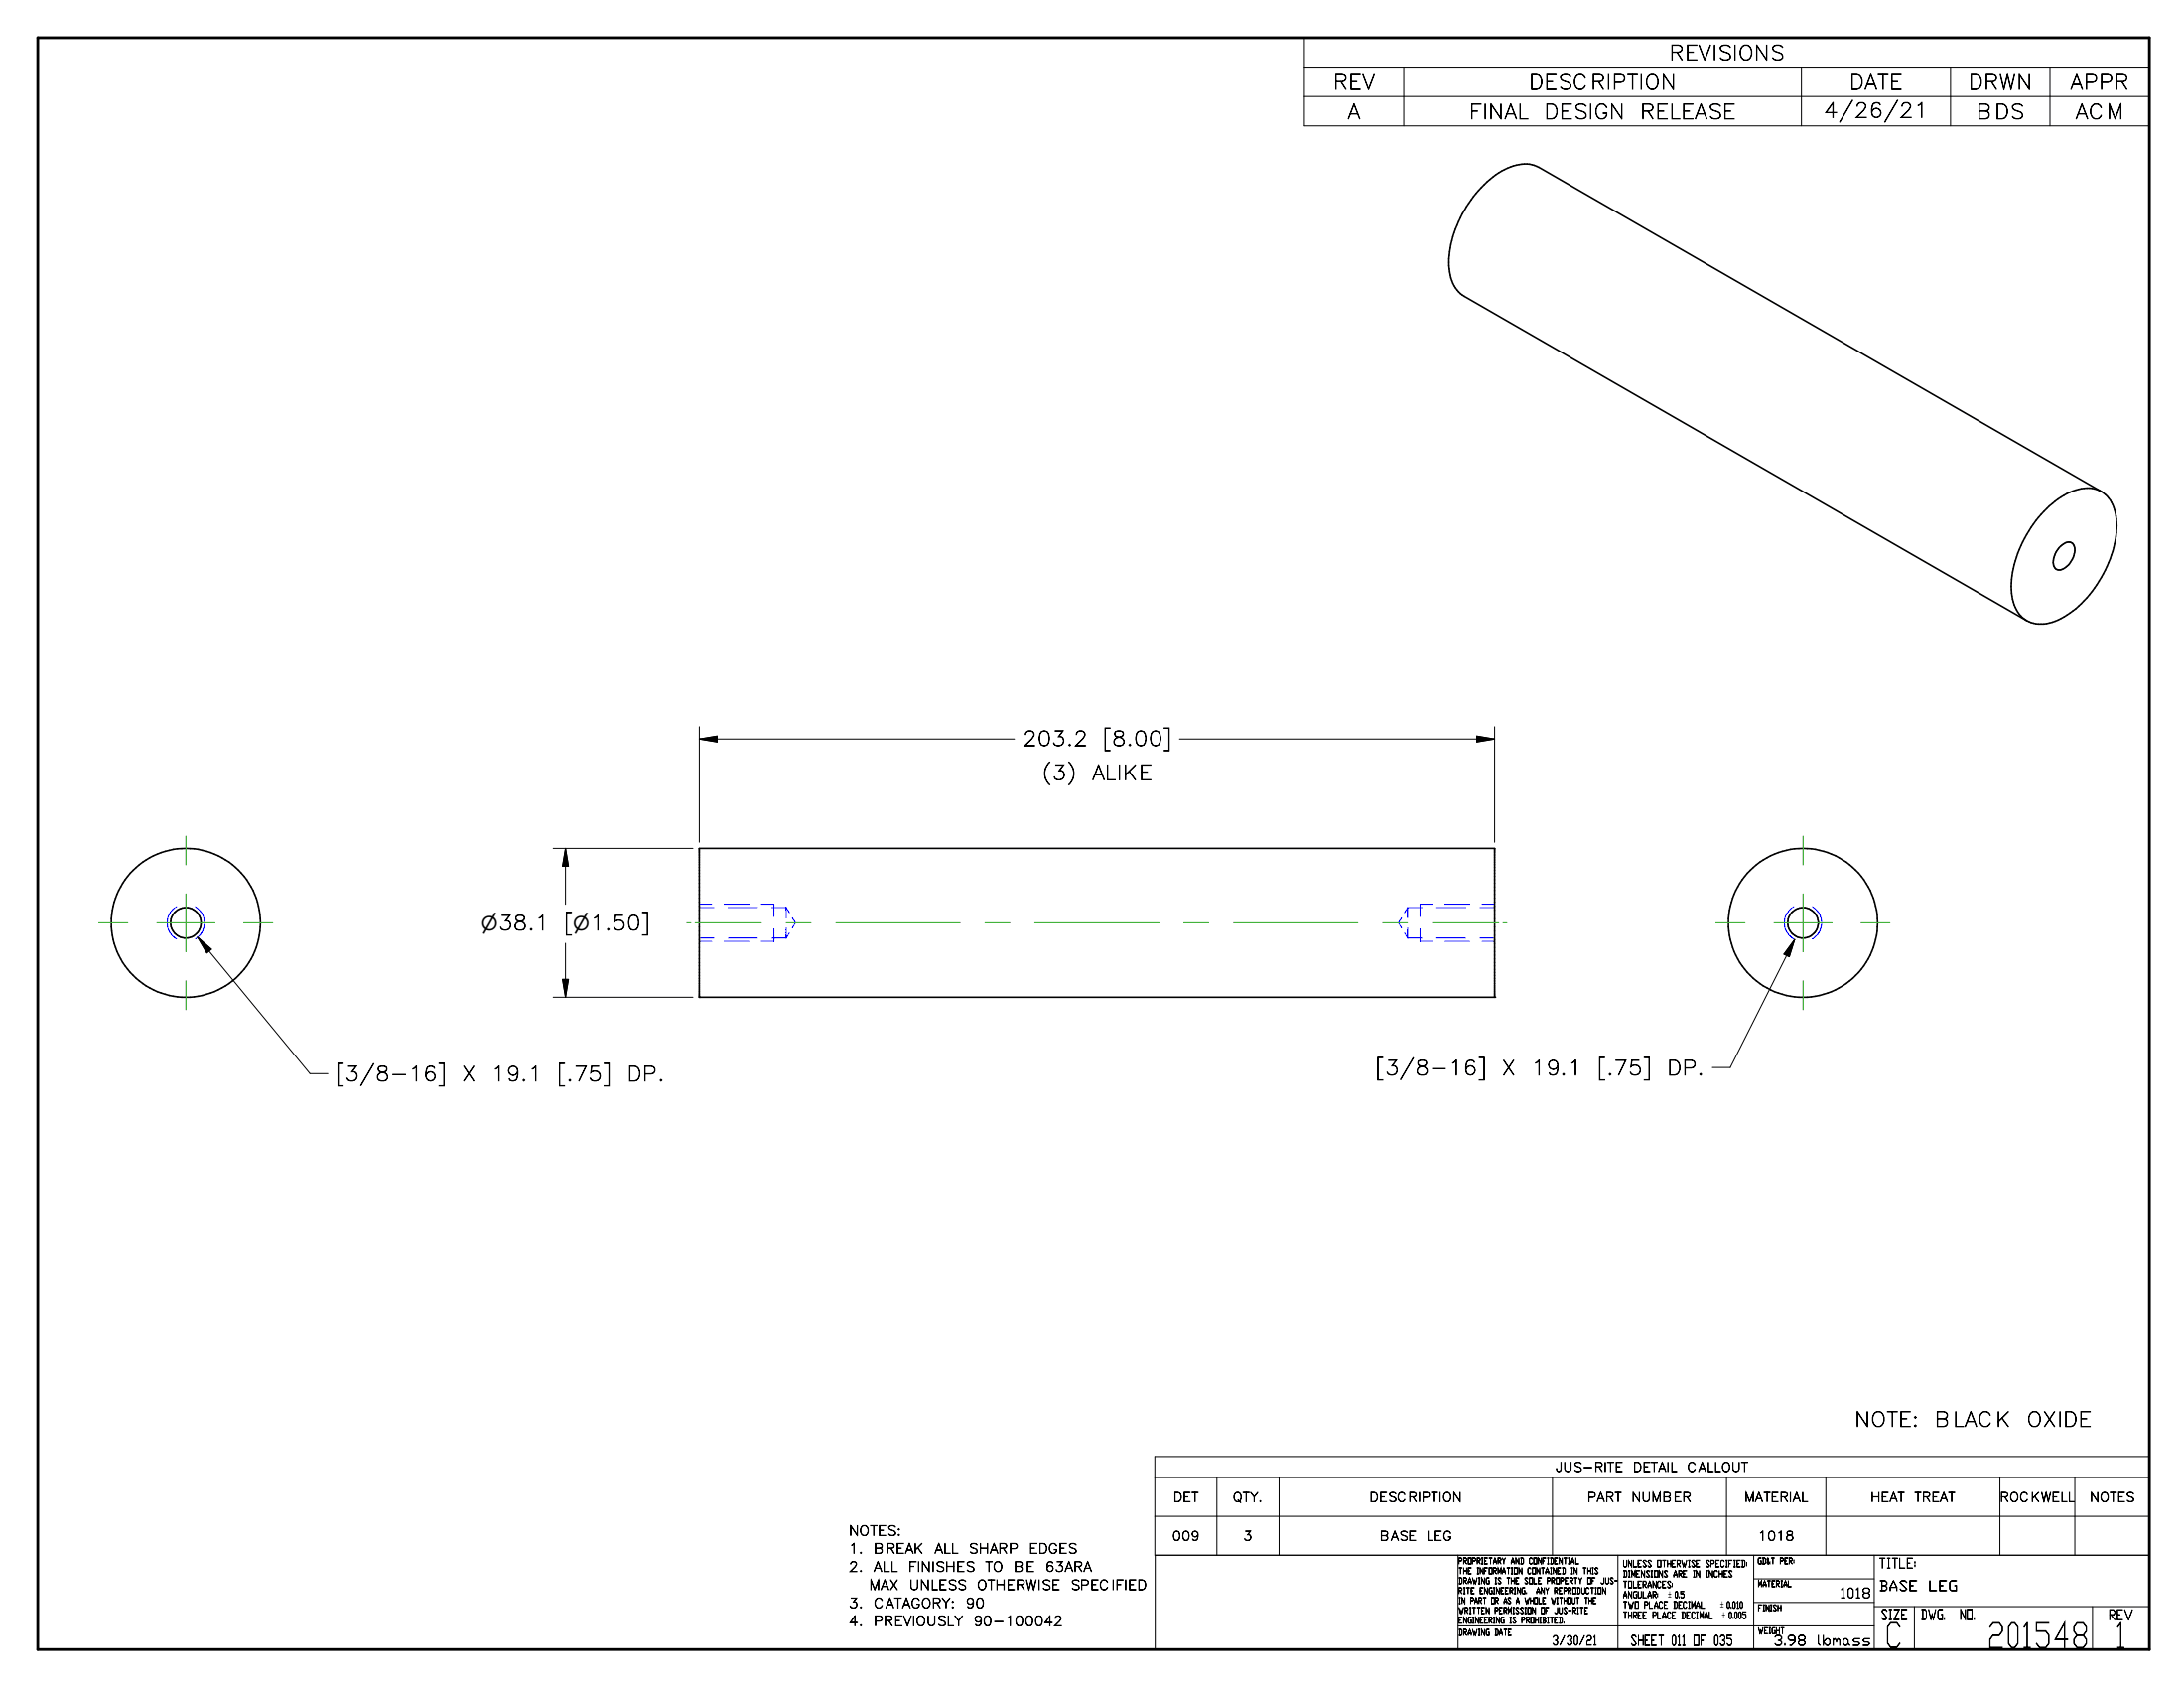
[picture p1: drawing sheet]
<svg xmlns="http://www.w3.org/2000/svg" width="279mm" height="216mm" viewBox="0 0 279 216" stroke-linecap="round" stroke-linejoin="round" font-family="sans-serif">
<g fill="none" stroke="#000" stroke-width=".2">
<path d="M263.4 70a1.33 1.33 0 0 1 1.7-.5 1.94 1.94 0 0 1-.2 2.4 1.69 1.69 0 0 1-1.8 .9 1.22 1.22 0 0 1-.3-1.5l.2-.7zM268.8 62.9l-71.9-41.5a4.9 4.9 0 0 0-4.8 .5 15 15 0 0 0-6.7 11.2 5.4 5.4 0 0 0 1.4 4.4l72.5 41.9M268.8 62.9a5 5 0 0 1 2 4.8 15 15 0 0 1-6.7 11.2 4.9 4.9 0 0 1-4.8 .5M268.8 62.9a4.8 4.8 0 0 0-4.7 .4 14.9 14.9 0 0 0-6.8 11.7 4.8 4.8 0 0 0 2 4.4M89.5 127.6h.1M89.5 127.6h101.7M89.5 127.6v-19.1h101.7v19.1M191.2 127.6h.1"/>
<circle cx="23.8" cy="118" r="9.5"/>
<circle cx="23.8" cy="118" r="1.95"/>
<circle cx="230.7" cy="118" r="1.95"/>
<circle cx="230.7" cy="118" r="9.5"/>
</g>
<g fill="none" stroke="#00f" stroke-width=".13">
<path d="M22.6 116a2.37 2.37 0 0 0 0 4.1M25 116a2.38 2.38 0 0 1 0 4.1M89.5 116.1h1.8M89.5 120h1.8M89.5 115.6h1.5M92.6 115.6h3.2M93.2 116.1h3.7M93.2 120h3.7M97.4 115.6h1.6v1.6M98.7 116.1h1.9M98.7 120h1.9M99 118.8v1.6"/>
<path d="M100.6 116.1v1.3M100.6 118.7v1.3M100.6 116.1l.4 .6M101 119.3l-.4 .7M101.4 117.4l.4 .6-.4 .7M179.3 117.4l-.4 .6 .4 .7M179.7 119.3l.4 .7h1.8M180.1 116.1v1.3M180.1 118.7v1.3M180.1 116.1l-.4 .6M180.1 116.1h1.8M181.7 118.8v1.6h1.5"/>
<path d="M183.2 115.6h-1.5v1.6M183.8 116.1h3.7M183.8 120h3.7M184.9 115.6h3.1M189.4 116.1h1.8M189.4 120h1.8M189.6 115.6h1.6M229.5 116a2.36 2.36 0 0 0 0 4.1M231.9 116a2.38 2.38 0 0 1 0 4.1M89.5 120.4h1.5M92.6 120.4h3.2M97.4 120.4h1.6"/>
<path d="M184.9 120.4h3.1M189.6 120.4h1.6"/>
</g>
<path d="M4.8 4.8h270.2v206.2h-270.2z" fill="none" stroke="#000" stroke-width=".36"/>
<g fill="none" stroke="#000" stroke-width=".13">
<path d="M166.9 4.8h108.1v11.3h-108.1zM166.9 8.6h108.1M166.9 12.3h108.1M179.6 8.6v7.5M230.5 8.6v7.5M249.5 8.6v7.5M262.3 8.6v7.5M89.5 94.5h40.3M89.5 94.5l2.3-.4v.8zM89.5 92.9v14.8M150.9 94.5h40.3M188.9 94.1l2.3 .4-2.3 .4z"/>
<path d="M191.2 92.9v14.8M25.3 119.9l14.4 17.4h2.2M25.3 119.9l1.7 1.5-.5 .5zM70.8 108.5h17.8M72.3 108.5v7.2M72.3 108.5l.4 2.3h-.7zM70.8 127.6h17.8M72 125.3h.7l-.4 2.3zM72.3 120.6v7M229.6 120.2l-8.2 16.3h-2.3M229.6 120.2l-.7 2.2-.7-.4zM147.7 189h127.3"/>
<path d="M147.7 193.9h127.3M147.8 198.9v12.1h127.2v-24.7h-127.3v12.6h127.3M155.7 189v9.9M163.6 189v9.9M186.5 198.9v12.1M198.6 189v9.9M207 198.9v12.1M220.9 189v9.9M224.4 198.9v12.1M233.6 189v9.9M239.8 198.9v12.1M255.8 189v9.9"/>
<path d="M265.4 189v9.9M186.5 208h53.3M224.4 201.9h15.4M224.4 205h15.4M239.8 205.5h35.2M244.9 205.5v5.5M267.7 205.5v5.5"/>
</g>
<g fill="none" stroke="#23a718" stroke-width=".13">
<path d="M12.6 118h3.8M20.1 118h7.4M23.8 106.9v3.7M23.8 114.3v7.4M31.2 118h3.7M87.9 118h.5M88.9 118h8.5M100.6 118h3.2M106.9 118h15.9M126 118h3.2M132.4 118h15.9M151.5 118h3.1"/>
<path d="M157.8 118h15.9M176.9 118h3.2M183.2 118h8.5M192.3 118h.5M219.5 118h3.7M226.9 118h7.5M230.7 106.9v3.7M230.7 114.3v7.4M238.1 118h3.7M23.8 125.4v3.7M230.7 125.4v3.7"/>
</g>
<path d="M89.5 94.5l2.3-.4v.8zM188.9 94.1l2.3 .4-2.3 .4zM72.3 108.5l.4 2.3h-.7zM25.3 119.9l1.7 1.5-.5 .5zM72 125.3h.7l-.4 2.3zM229.6 120.2l-.7 2.2-.7-.4z" fill="#000" stroke="#000" stroke-width=".13"/>
<g font-size="4.4">
<text x="241.1" y="210.7">C</text>
<text x="254.2" y="210.7">201548</text>
<text x="270.5" y="210.7">1</text>
</g>
<g font-size="2.6">
<text x="170.5" y="11.4">REV</text>
<text x="195.6" y="11.4">DESCRIPTION</text>
<text x="213.5" y="7.7">REVISIONS</text>
<text x="236.6" y="11.4">DATE</text>
<text x="251.8" y="11.4">DRWN</text>
<text x="264.8" y="11.4">APPR</text>
<text x="172.4" y="15.2">A</text>
<text x="187.9" y="15.2">FINAL</text>
<text x="197.5" y="15.2">DESIGN</text>
<text x="209.8" y="15.2">RELEASE</text>
<text x="233.3" y="15">4/26/21</text>
<text x="252.8" y="15.2">BDS</text>
<text x="265.5" y="15.2">ACM</text>
<text x="130.8" y="95.4">203.2</text>
<text x="141.1" y="95.4">[8.00]</text>
<text x="133.3" y="99.7">(3)</text>
<text x="139.7" y="99.7">ALIKE</text>
<text x="72.2" y="119">[n1.50]</text>
<text x="176" y="137.5">[3/8-16]</text>
<text x="192.1" y="137.5">X</text>
<text x="195.9" y="137.5">19.1</text>
<text x="204.4" y="137.5">[.75]</text>
<text x="213.2" y="137.5">DP.</text>
<text x="43" y="138.3">[3/8-16]</text>
<text x="59" y="138.3">X</text>
<text x="62.8" y="138.3">19.1</text>
<text x="71.3" y="138.3">[.75]</text>
<text x="80.2" y="138.3">DP.</text>
<text x="237.2" y="182.5">NOTE:</text>
<text x="247.5" y="182.5">BLACK</text>
<text x="259.3" y="182.5">OXIDE</text>
</g>
<text font-size="2.5" x="61.6" y="119">n38.1</text>
<g font-size="1.8">
<text x="240.3" y="200.6">TITLE:</text>
<text x="240.3" y="203.4">BASE</text>
<text x="246.7" y="203.4">LEG</text>
<text x="235.4" y="204.4">1018</text>
<text x="240.6" y="207.1">SIZE</text>
<text x="245.7" y="207.1">DWG.</text>
<text x="250.7" y="207.1">NO.</text>
<text x="269.7" y="207.2">REV</text>
<text x="208.6" y="210.4">SHEET 011 OF 035</text>
<text x="226.9" y="210.4">3.98</text>
<text x="232.4" y="210.4">lbmass</text>
</g>
<g font-size="1.7">
<text x="108.6" y="196.4">NOTES:</text>
<text x="108.6" y="198.7">1.</text>
<text x="108.6" y="201">2.</text>
<text x="111.2" y="203.3">MAX</text>
<text x="111.8" y="198.7">BREAK</text>
<text x="111.8" y="201">ALL</text>
<text x="116.2" y="201">FINISHES</text>
<text x="116.3" y="203.3">UNLESS</text>
<text x="119.5" y="198.7">ALL</text>
<text x="123.9" y="198.7">SHARP</text>
<text x="125" y="203.3">OTHERWISE</text>
<text x="126" y="201">TO</text>
<text x="129.7" y="201">BE</text>
<text x="131.6" y="198.7">EDGES</text>
<text x="133.7" y="201">63ARA</text>
<text x="136.9" y="203.3">SPECIFIED</text>
<text x="108.6" y="205.7">3.</text>
<text x="108.6" y="207.9">4.</text>
<text x="111.8" y="205.7">CATAGORY:</text>
<text x="111.8" y="207.9">PREVIOUSLY</text>
<text x="123.5" y="205.7">90</text>
<text x="124.5" y="207.9">90-100042</text>
</g>
<g font-size="1.6">
<text x="199" y="188.2">JUS-RITE</text>
<text x="208.9" y="188.2">DETAIL</text>
<text x="215.8" y="188.2">CALLOUT</text>
<text x="149.9" y="197">009</text>
<text x="150.1" y="192.1">DET</text>
<text x="157.7" y="192.1">QTY.</text>
<text x="159.1" y="197">3</text>
<text x="175.2" y="192.1">DESCRIPTION</text>
<text x="176.5" y="197">BASE</text>
<text x="182.5" y="197">LEG</text>
<text x="203" y="192.1">PART</text>
<text x="208.7" y="192.1">NUMBER</text>
<text x="223.1" y="192.1">MATERIAL</text>
<text x="224.9" y="197">1018</text>
<text x="239.3" y="192.1">HEAT</text>
<text x="244.9" y="192.1">TREAT</text>
<text x="255.8" y="192.1">ROCKWELL</text>
<text x="267.3" y="192.1">NOTES</text>
<text x="198.5" y="210.4">3/30/21</text>
</g>
<g font-size="1.1">
<text x="207.6" y="200.4">UNLESS OTHERWISE SPECIFIED:</text>
<text x="207.6" y="201.7">DIMENSIONS ARE IN INCHES</text>
<text x="207.6" y="203.1">TOLERANCES:</text>
<text x="207.6" y="204.4">ANGULAR:</text>
<text x="207.6" y="205.7">TWO PLACE DECIMAL</text>
<text x="207.6" y="207">THREE PLACE DECIMAL</text>
<text x="213.4" y="204.3">` 0.5</text>
<text x="220.1" y="205.7">`0.010</text>
<text x="220.3" y="207">` 0.005</text>
</g>
<g font-size="1">
<text x="186.6" y="200">PROPRIETARY AND CONFIDENTIAL</text>
<text x="186.6" y="201.3">THE INFORMATION CONTAINED IN THIS</text>
<text x="186.6" y="202.6">DRAWING IS THE SOLE PROPERTY OF JUS-</text>
<text x="186.6" y="203.8">RITE ENGINEERING.</text>
<text x="196.5" y="203.8">ANY REPRODUCTION</text>
<text x="224.8" y="200">GD&amp;T PER:</text>
<text x="224.9" y="202.9">MATERIAL</text>
<text x="186.6" y="209.2">DRAWING DATE</text>
<text x="186.6" y="206.4">WRITTEN PERMISSION OF JUS-RITE</text>
<text x="186.6" y="207.6">ENGINEERING IS PROHIBITED.</text>
<text x="186.6" y="205.1">IN PART OR AS A WHOLE WITHOUT THE</text>
<text x="224.9" y="209">WEIGHT</text>
<text x="224.9" y="206">FINISH</text>
</g>
</svg>
